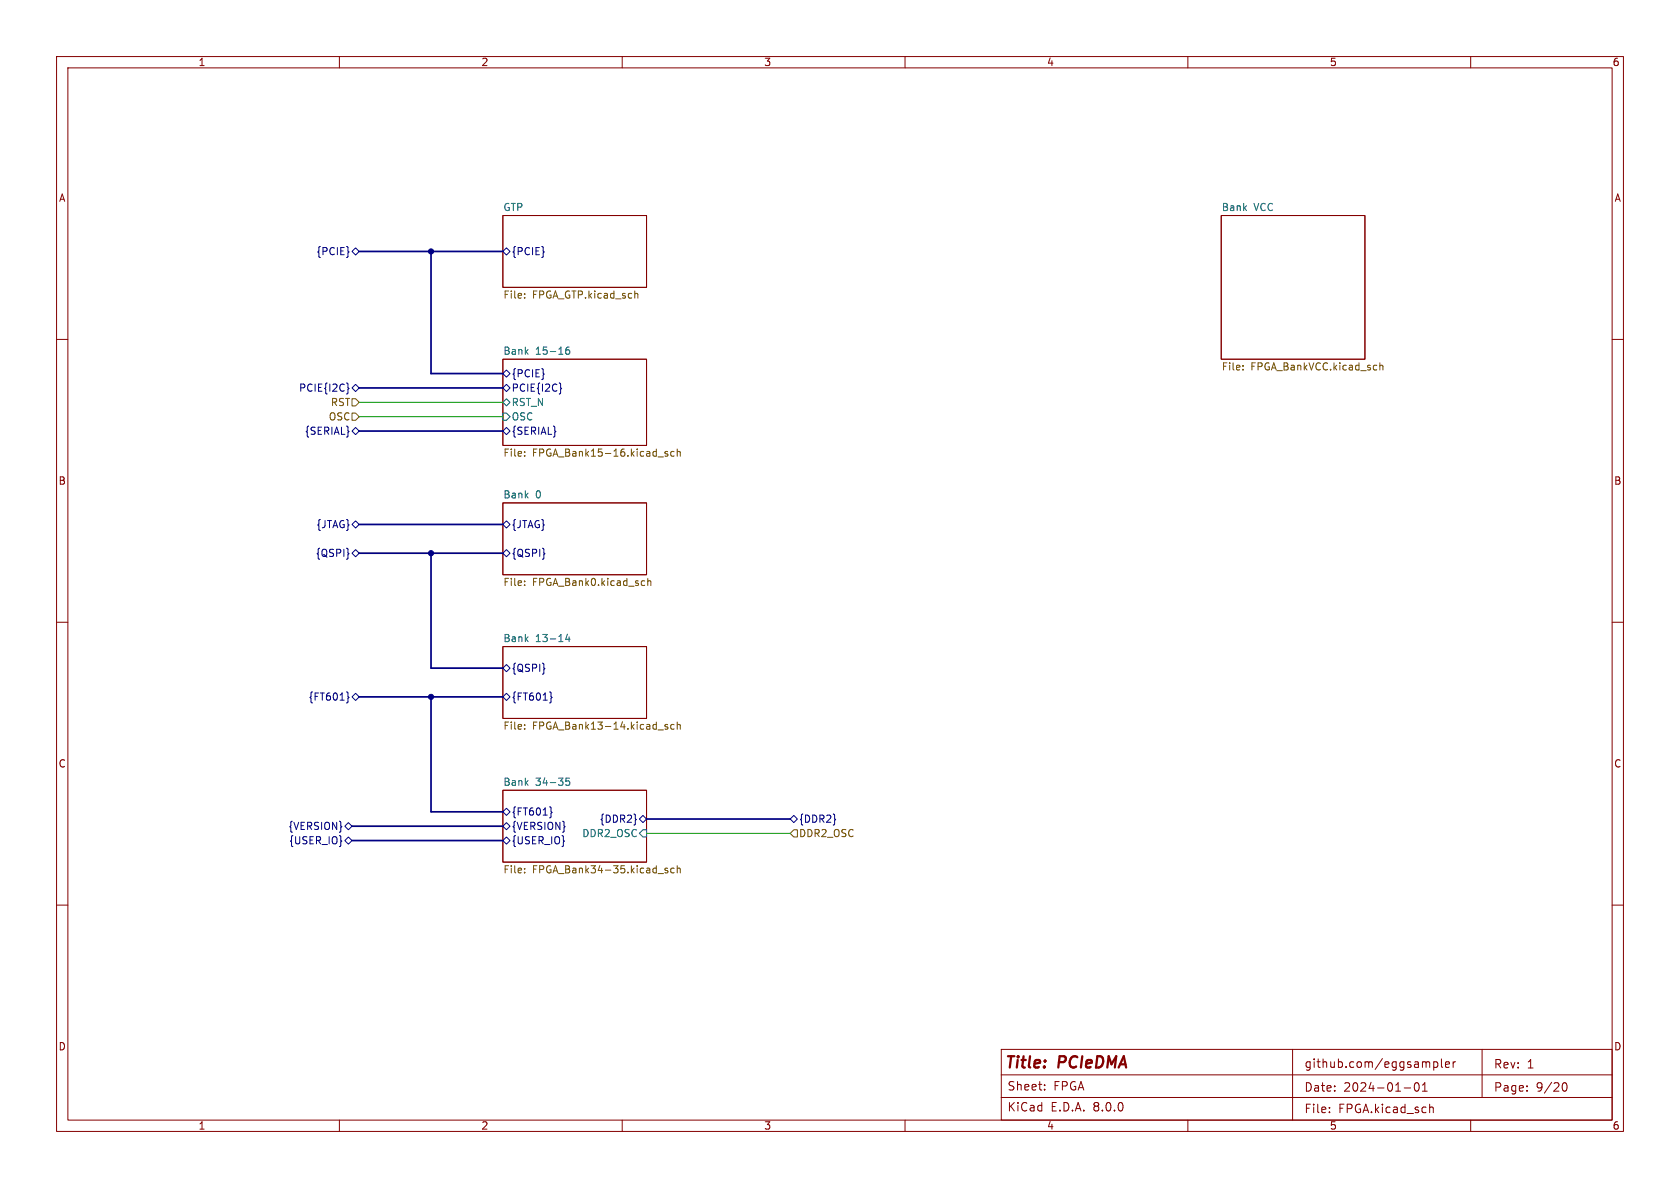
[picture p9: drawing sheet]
<svg xmlns="http://www.w3.org/2000/svg" width="297mm" height="210mm" viewBox="0 0 297 210" stroke-linecap="round" stroke-linejoin="round" font-family="sans-serif">
<g fill="none" stroke="#840000" stroke-width=".18">
<path d="M10 10h277v190h-277zM12 12h273v186h-273zM60 10v2M110 10v2M160 10v2M210 10v2M260 10v2M88.9 38.1h25.4v12.7h-25.4zM215.9 38.1h25.4v25.4h-25.4zM10 60h2M285 60h2M88.9 63.5h25.4v15.2h-25.4z"/>
<path d="M88.9 88.9h25.4v12.7h-25.4zM10 110h2M88.9 114.3h25.4v12.7h-25.4zM285 110h2M88.9 139.7h25.4v12.7h-25.4zM10 160h2M285 160h2M60 198v2M110 198v2M160 198v2M177 194h108M177 190h108"/>
<path d="M177 185.5h108v12.5h-108zM184.7 192.6v.1M184.7 191.8v.1M210 198v2M228.5 185.5v12.5M235 196.6v.1M235 195.8v.1M248.2 192.3h1.2M250.2 191.5l.2-.1a.81 .81 0 0 1 .6 .6 .81 .81 0 0 1-.3 .8l-.2 .1a.81 .81 0 0 1-.3-1.4zM251.5 192.9h.8M251.5 191.8l.4-.4v1.5M252.7 195.2v1.5"/>
<path d="M252.7 195.8l.3-.1 .3 .1 .1 .9M253.5 187.7v1.5M253.5 187.8l.4-.1 .3 .3v.4l-.2 .2h-.5M254.8 187.2v1.3l.2 .2M255.5 188.2l.8-.2-.1-.2-.4-.1-.3 .2 .1 .7h.6M256.9 187.7v1M257.3 187.7l-.3 .1-.1 .2M260 198v2M262 185.5v8.5M270 192.8v.1M270 192v.1M276.2 192l.1-.5 .2-.1a.81 .81 0 0 1 .6 .6 .81 .81 0 0 1-.3 .8h-.4l-.2-.5"/>
</g>
<g fill="none" stroke="#000084" stroke-width=".18">
<path d="M62.2 44.5l.7-.7 .6 .7-.6 .6zM88.9 44.5l.6-.7 .7 .7-.7 .6zM61.3 67.7l.2 .2v.6l.2 .2-.2 .2v.6l-.2 .1M62.2 76.2l.7-.6 .6 .6-.6 .6zM62.2 68.6l.7-.7 .6 .7-.6 .6zM88.9 66l.6-.6 .7 .6-.7 .7zM88.9 68.6l.6-.7 .7 .7-.7 .6zM88.9 76.2l.6-.6 .7 .6-.7 .6zM98.9 67.7l.2 .2v.6l.2 .2-.2 .2v.6l-.2 .1M61.6 97.8l.1 .1h-.1M62.2 92.7l.7-.6 .6 .6-.6 .6zM62.2 97.8l.7-.6 .6 .6-.6 .6z"/>
<path d="M88.9 92.7l.6-.6 .7 .6-.7 .6zM88.9 97.8l.6-.6 .7 .6-.7 .6zM96.2 97.8l.1 .1h-.1M88.9 118.1l.6-.6 .7 .6-.7 .6zM96.2 118.1l.1 .1-.1 .1M61.3 122.3l.2 .2v.6l.2 .2-.2 .2v.6l-.2 .2M62.2 123.2l.7-.6 .6 .6-.6 .6zM88.9 123.2l.6-.6 .7 .6-.7 .6zM97.2 122.3l.2 .2v.6l.2 .2-.2 .2v.6l-.2 .2M61 146.1l.6-.7 .6 .7-.6 .6zM61 148.6l.6-.6 .6 .6-.6 .6zM88.9 148.6l.6-.6 .7 .6-.7 .6z"/>
<path d="M88.9 143.5l.6-.6 .7 .6-.7 .6zM88.9 146.1l.6-.7 .7 .7-.7 .6zM97.2 142.6l.2 .2v.6l.2 .2-.2 .2v.6l-.2 .2M112.4 144.8l.1 .1h-.1M113 144.8l.7-.7 .6 .7-.6 .6zM139.7 144.8l.6-.7 .7 .7-.7 .6zM147.6 144.8l.1 .1h-.1"/>
</g>
<g fill="none" stroke="#725600" stroke-width=".18">
<path d="M92.7 52.6v.1M92.7 51.9v.1M112.4 51.9l.4 .1v.7M62.2 70.5h.7l.6 .6-.6 .7h-.7zM62.2 73h.7l.6 .7-.6 .6h-.7zM92.7 79.9v.1M118 79.9l-.3-.1-.2 .2 .1 .2 .4 .1v.3h-.5M119.2 79.9l-.4-.1-.2 .2 .1 .6h.5M119.7 79.4v1.2M119.7 79.9l.2-.1 .3 .1 .1 .7M219.7 65.3v.1M219.7 64.6v.1"/>
<path d="M243.9 64.7l.2-.1h.3l.1 .8M243.9 64.1v1.3M92.7 80.5v.1M92.7 102.7v.1M92.7 103.4v.1M113.6 102.7h.4M114 103.4l-.4 .1M114.5 102.8l.2-.1h.3l.1 .8M114.5 102.2v1.3M92.7 128.1v.1M92.7 128.8v.1M118 128.1h-.3l-.2 .1 .1 .2 .4 .1v.3h-.5"/>
<path d="M119.2 128.1h-.4l-.2 .2 .1 .5h.5M119.7 127.6v1.3M119.7 128.2l.2-.1h.3l.1 .8M92.7 153.5v.1M92.7 154.2v.1M118 153.5h-.3l-.2 .1 .1 .2 .4 .1v.3h-.5M119.2 153.5h-.4l-.2 .2 .1 .5h.5M119.7 153.6l.2-.1h.3l.1 .8M119.7 153v1.3M140.3 146.7h.7v1.3h-.7l-.6-.7z"/>
</g>
<path d="M88.9 71.1l.6-.6 .7 .6-.7 .7zM88.9 73h.6l.7 .7-.7 .6h-.6zM100.6 61.4h-.4a.85 .85 0 0 0 0 1.2l.5-.1v-.4l-.2-.3h-.3l-.2 .3M100.3 112.1l-.3 .9h.8M100.6 112.6v.8M100.7 137.6h-.6l-.1 .6 .2-.2 .4 .1 .1 .2v.4l-.2 .1-.5-.1M113.7 146.7h.6v1.3h-.6l-.7-.7z" fill="none" stroke="#006464" stroke-width=".18"/>
<path d="M63.5 44.5h25.4M76.2 44.5v21.5h12.7M63.5 76.2h25.4M63.5 68.6h25.4M63.5 97.8h25.4M63.5 92.7h25.4M76.2 97.8v20.3h12.7M63.5 123.2h25.4M76.2 123.2v20.3h12.7M62.2 146.1h26.7M62.2 148.6h26.7M114.3 144.8h25.4" fill="none" stroke="#000084" stroke-width=".3"/>
<path d="M63.5 73.7h25.4M63.5 71.1h25.4M114.3 147.3h25.4" fill="none" stroke="#009600" stroke-width=".18"/>
<g fill="#000084" stroke="#000084" stroke-width=".18">
<circle cx="76.2" cy="97.8" r=".46"/>
<circle cx="76.2" cy="123.2" r=".46"/>
<circle cx="76.2" cy="44.5" r=".46"/>
</g>
<g font-size="2.8" fill="#840000">
<text x="177.5" y="189.4">Title:</text>
<text x="187.2" y="189.4">PCIeDMA</text>
</g>
<g font-size="2.1" fill="#840000">
<text x="230.5" y="189">github.com/eggsampler</text>
<text x="264" y="189.1">Rev:</text>
<text x="269.9" y="189.1">1</text>
<text x="178" y="196.7">KiCad</text>
<text x="178" y="193">Sheet:</text>
<text x="185.7" y="196.7">E.D.A.</text>
<text x="186.2" y="193">FPGA</text>
<text x="193.3" y="196.7">8.0.0</text>
<text x="230.5" y="193.2">Date:</text>
<text x="230.5" y="197">File:</text>
<text x="236.6" y="197">FPGA.kicad_sch</text>
<text x="237.5" y="193.2">2024-01-01</text>
<text x="264" y="193.2">Page:</text>
<text x="271.5" y="193.2">9/20</text>
</g>
<g font-size="1.8" fill="#840000">
<text x="35" y="11.9">1</text>
<text x="85" y="11.9">2</text>
<text x="135" y="11.9">3</text>
<text x="185" y="11.9">4</text>
<text x="235" y="11.9">5</text>
<text x="285" y="11.9">6</text>
<text x="10.3" y="35.9">A</text>
<text x="285.3" y="35.9">A</text>
<text x="10.3" y="85.9">B</text>
<text x="285.3" y="85.9">B</text>
<text x="10.3" y="135.9">C</text>
<text x="285.3" y="135.9">C</text>
<text x="10.3" y="185.9">D</text>
<text x="285.3" y="185.9">D</text>
<text x="35" y="199.9">1</text>
<text x="85" y="199.9">2</text>
<text x="135" y="199.9">3</text>
<text x="185" y="199.9">4</text>
<text x="235" y="199.9">5</text>
<text x="285" y="199.9">6</text>
</g>
<g font-size="1.8" fill="#006464">
<text x="88.9" y="37.4">GTP</text>
<text x="215.9" y="37.4">Bank</text>
<text x="221.7" y="37.4">VCC</text>
<text x="88.9" y="62.8">Bank</text>
<text x="94.7" y="62.8">15-16</text>
<text x="90.4" y="72">RST_N</text>
<text x="90.4" y="74.5">OSC</text>
<text x="88.9" y="88.2">Bank</text>
<text x="94.7" y="88.2">0</text>
<text x="88.9" y="113.6">Bank</text>
<text x="94.7" y="113.6">13-14</text>
<text x="88.9" y="139">Bank</text>
<text x="94.7" y="139">34-35</text>
<text x="102.8" y="148.2">DDR2_OSC</text>
</g>
<g font-size="1.8" fill="#000084">
<text x="55.8" y="45.3">{PCIE}</text>
<text x="90.4" y="45.3">{PCIE}</text>
<text x="52.8" y="69.4">PCIE{I2C}</text>
<text x="90.4" y="66.9">{PCIE}</text>
<text x="90.4" y="69.4">PCIE{I2C}</text>
<text x="53.8" y="77.1">{SERIAL}</text>
<text x="90.4" y="77.1">{SERIAL}</text>
<text x="55.8" y="93.6">{JTAG}</text>
<text x="90.4" y="93.6">{JTAG}</text>
<text x="55.7" y="98.7">{QSPI}</text>
<text x="90.4" y="98.7">{QSPI}</text>
<text x="90.4" y="119">{QSPI}</text>
<text x="54.5" y="124.1">{FT601}</text>
<text x="90.4" y="124.1">{FT601}</text>
<text x="50.9" y="146.9">{VERSION}</text>
<text x="51" y="149.5">{USER_IO}</text>
<text x="90.4" y="149.5">{USER_IO}</text>
<text x="90.4" y="144.4">{FT601}</text>
<text x="90.4" y="146.9">{VERSION}</text>
<text x="105.9" y="145.6">{DDR2}</text>
<text x="141.2" y="145.6">{DDR2}</text>
</g>
<g font-size="1.8" fill="#725600">
<text x="88.9" y="53.1">File:</text>
<text x="94.1" y="53.1">FPGA_GTP.kicad_sch</text>
<text x="215.9" y="65.8">File:</text>
<text x="221.1" y="65.8">FPGA_BankVCC.kicad_sch</text>
<text x="58.4" y="72">RST</text>
<text x="58" y="74.5">OSC</text>
<text x="88.9" y="81.1">File:</text>
<text x="94.1" y="81.1">FPGA_Bank15-16.kicad_sch</text>
<text x="88.9" y="103.9">File:</text>
<text x="94.1" y="103.9">FPGA_Bank0.kicad_sch</text>
<text x="88.9" y="129.3">File:</text>
<text x="94.1" y="129.3">FPGA_Bank13-14.kicad_sch</text>
<text x="141.2" y="148.2">DDR2_OSC</text>
<text x="88.9" y="154.7">File:</text>
<text x="94.1" y="154.7">FPGA_Bank34-35.kicad_sch</text>
</g>
</svg>
